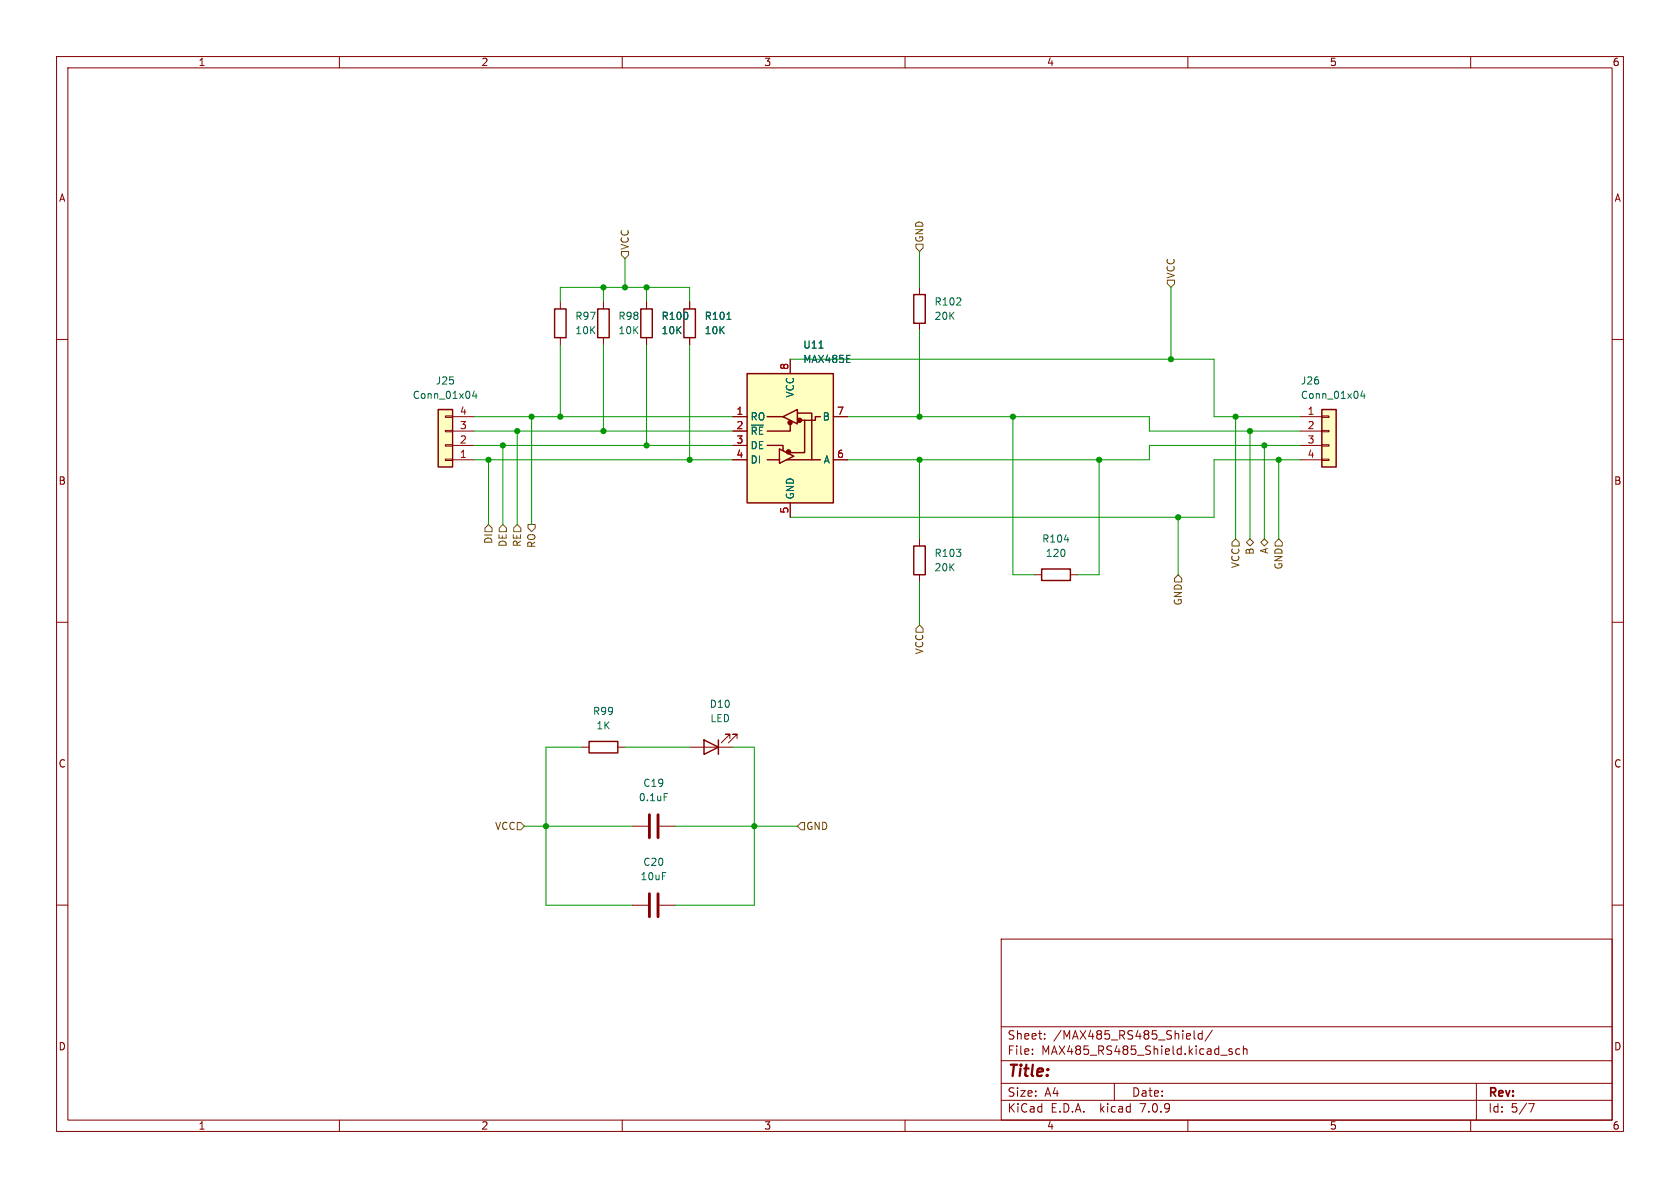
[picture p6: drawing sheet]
<svg xmlns="http://www.w3.org/2000/svg" width="297mm" height="210mm" viewBox="0 0 297 210" stroke-linecap="round" stroke-linejoin="round" font-family="sans-serif">
<g fill="none" stroke="#840000" stroke-width=".18">
<path d="M10 10h277v190h-277zM12 12h273v186h-273zM60 10v2M110 10v2M160 10v2M210 10v2M260 10v2M10 60h2M99.1 53.3v1.3M99.1 59.7v1.3M106.7 53.3v1.3M106.7 59.7v1.3"/>
<path d="M114.3 53.3v1.3M114.3 59.7v1.3M121.9 53.3v1.3M121.9 59.7v1.3M162.6 50.8v1.3M162.6 57.2v1.2M285 60h2M78.7 73.5h1.3v.3h-1.3zM78.7 76.1h1.3v.2h-1.3zM78.7 78.6h1.3v.3h-1.3zM80 73.7h3.8M80 76.2h3.8"/>
<path d="M80 78.7h3.8M129.5 73.7h2.6M129.5 76.2h2.6M129.5 78.7h2.6M139.7 63.5v2.5M141 73h.1M147.3 73.7h2.6M229.9 73.7h3.8M229.9 76.2h3.8M229.9 78.7h3.8M233.7 78.6h1.2v.3h-1.2zM233.7 76.1h1.2v.2h-1.2z"/>
<path d="M233.7 73.5h1.2v.3h-1.2zM78.7 81.2h1.3v.2h-1.3zM80 81.3h3.8M129.5 81.3h2.6M139.7 88.9v2.5M147.3 81.3h2.6M162.6 95.3v1.2M229.9 81.3h3.8M233.7 81.2h1.2v.2h-1.2zM10 110h2M162.6 101.6v1.3M182.9 101.6h1.2"/>
<path d="M189.2 101.6h1.3M285 110h2M102.9 132.1h1.2M109.2 132.1h1.3M121.9 132.1h7.6M129 130.6v-.8h-.7h.7l-1.5 1.5M130.3 130.6v-.8h-.8h.8l-1.5 1.5M10 160h2M111.8 146.1h2.8M116.6 146.1h2.8M285 160h2M111.8 160h2.8"/>
<path d="M116.6 160h2.8M177 166h108v32h-108zM60 198v2M110 198v2M160 198v2M177 194.5h108M177 191.5h108M177 187.5h108M177 181.5h108M182.5 186.3v.1M182.5 185.5v.1M184.7 183.6v.1"/>
<path d="M184.7 182.8v.1M197 191.5v3M210 198v2M211.1 182.2v1.3l.2 .2M212.5 182.2v1.5M212.5 182.8l-.4-.1-.3 .3v.4l.2 .2h.5M214.3 182.1l-1.3 2M217.8 185.5l-.3-.1-.3 .2 .1 .2 .5 .2v.3h-.6M219.2 185.5l-.5-.1-.2 .3v.4l.1 .2h.6M219.8 185.5l.2-.1 .4 .1 .1 .9M219.8 184.9v1.5M260 198v2"/>
<path d="M261 191.5v6.5M270.2 195.1h1l-.6 1.5"/>
</g>
<g fill="none" stroke="#840000" stroke-width=".25">
<path d="M98 54.6h2.1v5.1h-2.1zM105.7 54.6h2v5.1h-2zM113.3 54.6h2v5.1h-2zM120.9 54.6h2v5.1h-2zM161.5 52.1h2.1v5.1h-2.1zM77.5 72.4h2.5v10.2h-2.5zM132.1 66h15.2v22.9h-15.2zM135.6 78.7h2.8v.7M135.6 73.7h2.8M137.8 79.4l2.5 1.2-2.5 1.3zM138.4 73.7l2.6-1.3v2.5zM138.4 79.4v.3"/>
<path d="M139.7 74.9v1.3h-4.1M141 73h2.5v8.3M142.2 74.3v5.7h-2.5M145 73.7h-.9v.6h-2.5M233.7 72.4h2.5v10.2h-2.5zM135.6 81.3h2.2M139.1 81.3h5.9M161.5 96.5h2.1v5.1h-2.1zM184.1 100.6h5.1v2h-5.1zM104.1 131.1h5.1v2h-5.1zM124.5 130.8l2.5 1.3-2.5 1.3zM127 130.8v2.6"/>
</g>
<path d="M128.5 56.5h.7M83.8 69.1l-.3 .9h.8M84.2 69.6v.8M144.8 61.5h.7M240.9 69.1l-.3 .9h.8M241.2 69.6v.8M188.2 95.4h.8M117.4 140.3h.6" fill="none" stroke="#006464" stroke-width=".18"/>
<g fill="#ffffc2" stroke="#ffffc2" stroke-width=".18">
<path d="M233.7 72.4h2.5v10.2h-2.5z"/>
<path d="M132.1 66h15.2v22.9h-15.2z"/>
<path d="M77.5 72.4h2.5v10.2h-2.5z"/>
</g>
<g fill="#840000" stroke="#840000" stroke-width=".25">
<circle cx="139.4" cy="79.9" r=".36"/>
<circle cx="139.7" cy="74.7" r=".36"/>
<circle cx="141.4" cy="74.3" r=".36"/>
</g>
<path d="M114.8 144v4.1M114.8 158v4.1M116.3 144v4.1M116.3 158v4.1" fill="none" stroke="#840000" stroke-width=".51"/>
<g fill="none" stroke="#725600" stroke-width=".18">
<path d="M109.9 44.5h1.2v.6l-.6 .6-.6-.6zM161.9 43.2h1.3v.6l-.6 .7-.7-.7zM206.4 49.5h1.2v.7l-.6 .6-.6-.6zM86.4 92.7l.6 .6v.7h-1.3v-.7zM88.9 92.7l.6 .6v.7h-1.2v-.7zM91.4 92.7l.7 .6v.7h-1.3v-.7zM93.3 92.7h1.3v.6l-.6 .7-.7-.7zM218.4 95.3l.7 .6v.6h-1.3v-.6zM221 95.3l.6 .6-.6 .6-.7-.6zM222.9 95.9l.6-.6 .7 .6-.7 .6zM226.1 95.3l.6 .6v.6h-1.3v-.6zM162.6 110.5l.6 .6v.7h-1.3v-.7z"/>
<path d="M208.3 101.6l.6 .6v.7h-1.3v-.7zM91.4 145.4h.7l.6 .7-.6 .6h-.7zM141.6 145.4h.6v1.3h-.6l-.6-.6z"/>
</g>
<g fill="none" stroke="#009600" stroke-width=".18">
<path d="M99.1 53.3v-2.5h22.8v2.5M106.7 50.8v2.5M110.5 45.7v5.1M114.3 50.8v2.5M162.6 44.5v6.3M162.6 58.4v15.3M207 50.8v12.7M83.8 73.7h45.7M83.8 76.2h45.7M83.8 78.7h45.7M88.9 78.7v14M91.4 76.2v16.5"/>
<path d="M94 73.7v19M99.1 61v12.7M106.7 61v15.2M114.3 61v17.7M121.9 61v20.3M139.7 63.5h74.9v10.2h15.3M149.9 73.7h53.3v2.5h26.7M179.1 73.7v27.9h3.8M218.4 73.7v21.6M221 76.2v19.1M223.5 78.7v16.6M229.9 78.7h-26.7v2.6h-53.3"/>
<path d="M83.8 81.3h45.7M86.4 81.3v11.4M162.6 81.3v14M194.3 81.3v20.3h-3.8M208.3 91.4v10.2M226.1 81.3v14M229.9 81.3h-15.3v10.1h-74.9M162.6 102.9v7.6M102.9 132.1h-6.4v27.9h15.3M110.5 132.1h11.4M129.5 132.1h3.8v27.9h-13.9M92.7 146.1h19.1"/>
<path d="M119.4 146.1h21.6"/>
</g>
<g fill="#009600" stroke="#009600" stroke-width=".18">
<circle cx="162.6" cy="73.7" r=".46"/>
<circle cx="179.1" cy="73.7" r=".46"/>
<circle cx="207" cy="63.5" r=".46"/>
<circle cx="162.6" cy="81.3" r=".46"/>
<circle cx="194.3" cy="81.3" r=".46"/>
<circle cx="223.5" cy="78.7" r=".46"/>
<circle cx="226.1" cy="81.3" r=".46"/>
<circle cx="221" cy="76.2" r=".46"/>
<circle cx="218.4" cy="73.7" r=".46"/>
<circle cx="208.3" cy="91.4" r=".46"/>
<circle cx="114.3" cy="50.8" r=".46"/>
<circle cx="121.9" cy="81.3" r=".46"/>
<circle cx="110.5" cy="50.8" r=".46"/>
<circle cx="106.7" cy="50.8" r=".46"/>
<circle cx="114.3" cy="78.7" r=".46"/>
<circle cx="99.1" cy="73.7" r=".46"/>
<circle cx="106.7" cy="76.2" r=".46"/>
<circle cx="91.4" cy="76.2" r=".46"/>
<circle cx="94" cy="73.7" r=".46"/>
<circle cx="88.9" cy="78.7" r=".46"/>
<circle cx="86.4" cy="81.3" r=".46"/>
<circle cx="133.3" cy="146.1" r=".46"/>
<circle cx="96.5" cy="146.1" r=".46"/>
</g>
<text font-size="2.8" fill="#840000" x="178" y="190.9">Title:</text>
<g font-size="2.1" fill="#840000">
<text x="178" y="184">Sheet:</text>
<text x="186.2" y="184">/MAX485_RS485_Shield/</text>
<text x="178" y="186.7">File:</text>
<text x="184.1" y="186.7">MAX485_RS485_Shield.kicad_sch</text>
<text x="178" y="196.9">KiCad</text>
<text x="178" y="194.1">Size:</text>
<text x="184.7" y="194.1">A4</text>
<text x="185.7" y="196.9">E.D.A.</text>
<text x="194.6" y="196.9">kicad</text>
<text x="200" y="194.1">Date:</text>
<text x="201.8" y="196.9">7.0.9</text>
<text x="263" y="194.3">Rev:</text>
<text x="263" y="196.9">Id:</text>
<text x="267.1" y="196.9">5/7</text>
</g>
<g font-size="1.8" fill="#840000">
<text x="35" y="11.9">1</text>
<text x="85" y="11.9">2</text>
<text x="135" y="11.9">3</text>
<text x="185" y="11.9">4</text>
<text x="235" y="11.9">5</text>
<text x="285" y="11.9">6</text>
<text x="10.3" y="35.9">A</text>
<text x="285.3" y="35.9">A</text>
<text x="10.3" y="85.9">B</text>
<text x="285.3" y="85.9">B</text>
<text x="10.3" y="135.9">C</text>
<text x="285.3" y="135.9">C</text>
<text x="10.3" y="185.9">D</text>
<text x="285.3" y="185.9">D</text>
<text x="35" y="199.9">1</text>
<text x="85" y="199.9">2</text>
<text x="135" y="199.9">3</text>
<text x="185" y="199.9">4</text>
<text x="235" y="199.9">5</text>
<text x="285" y="199.9">6</text>
</g>
<g font-size="1.8" fill="#725600">
<text x="111.4" y="44.3" transform="rotate(-90 111.4 44.3)">VCC</text>
<text x="163.4" y="43" transform="rotate(-90 163.4 43)">GND</text>
<text x="207.9" y="49.3" transform="rotate(-90 207.9 49.3)">VCC</text>
<text x="87.2" y="96.2" transform="rotate(-90 87.2 96.2)">DI</text>
<text x="89.8" y="96.8" transform="rotate(-90 89.8 96.8)">DE</text>
<text x="92.3" y="96.8" transform="rotate(-90 92.3 96.8)">RE</text>
<text x="94.8" y="97" transform="rotate(-90 94.8 97)">RO</text>
<text x="219.3" y="100.5" transform="rotate(-90 219.3 100.5)">VCC</text>
<text x="221.8" y="98.2" transform="rotate(-90 221.8 98.2)">B</text>
<text x="224.4" y="98" transform="rotate(-90 224.4 98)">A</text>
<text x="226.9" y="100.8" transform="rotate(-90 226.9 100.8)">GND</text>
<text x="209.1" y="107.1" transform="rotate(-90 209.1 107.1)">GND</text>
<text x="163.4" y="115.8" transform="rotate(-90 163.4 115.8)">VCC</text>
<text x="87.4" y="146.9">VCC</text>
<text x="142.4" y="146.9">GND</text>
</g>
<g font-size="1.8" fill="#006464">
<text x="101.6" y="56.7">R97</text>
<text x="101.6" y="59.3">10K</text>
<text x="109.2" y="56.7">R98</text>
<text x="109.2" y="59.3">10K</text>
<text x="116.8" y="56.7">R100</text>
<text x="116.8" y="59.3">10K</text>
<text x="124.5" y="56.7">R101</text>
<text x="124.5" y="59.3">10K</text>
<text x="165.1" y="54.2">R102</text>
<text x="165.1" y="56.7">20K</text>
<text x="141.9" y="61.8">U11</text>
<text x="141.9" y="64.4">MAX485E</text>
<text x="72.9" y="70.7">Conn_01x04</text>
<text x="76.9" y="68.2">J25</text>
<text x="140.6" y="70.4" transform="rotate(-90 140.6 70.4)">VCC</text>
<text x="229.9" y="70.7">Conn_01x04</text>
<text x="229.9" y="68.2">J26</text>
<text x="132.6" y="74.5">RO</text>
<text x="132.6" y="77.1">~{RE}</text>
<text x="145.3" y="74.5">B</text>
<text x="132.6" y="79.6">DE</text>
<text x="132.6" y="82.1">DI</text>
<text x="145.5" y="82.1">A</text>
<text x="140.6" y="88.4" transform="rotate(-90 140.6 88.4)">GND</text>
<text x="165.1" y="98.7">R103</text>
<text x="165.1" y="101.2">20K</text>
<text x="184.1" y="96.1">R104</text>
<text x="184.8" y="98.7">120</text>
<text x="125.4" y="125.3">D10</text>
<text x="104.7" y="126.6">R99</text>
<text x="105.3" y="129.1">1K</text>
<text x="125.5" y="127.9">LED</text>
<text x="112.8" y="141.8">0.1uF</text>
<text x="113.6" y="139.3">C19</text>
<text x="113.1" y="155.8">10uF</text>
<text x="113.6" y="153.3">C20</text>
</g>
<g font-size="1.8" fill="#a90000">
<text x="139.4" y="65.5" transform="rotate(-90 139.4 65.5)">8</text>
<text x="81.2" y="75.9">3</text>
<text x="81.2" y="73.4">4</text>
<text x="130.1" y="73.4">1</text>
<text x="130.1" y="75.9">2</text>
<text x="147.9" y="73.4">7</text>
<text x="231.1" y="73.4">1</text>
<text x="231.1" y="75.9">2</text>
<text x="81.2" y="81">1</text>
<text x="81.2" y="78.5">2</text>
<text x="130.1" y="78.5">3</text>
<text x="130.1" y="81">4</text>
<text x="147.9" y="81">6</text>
<text x="231.1" y="78.5">3</text>
<text x="231.1" y="81">4</text>
<text x="139.4" y="90.9" transform="rotate(-90 139.4 90.9)">5</text>
</g>
</svg>
